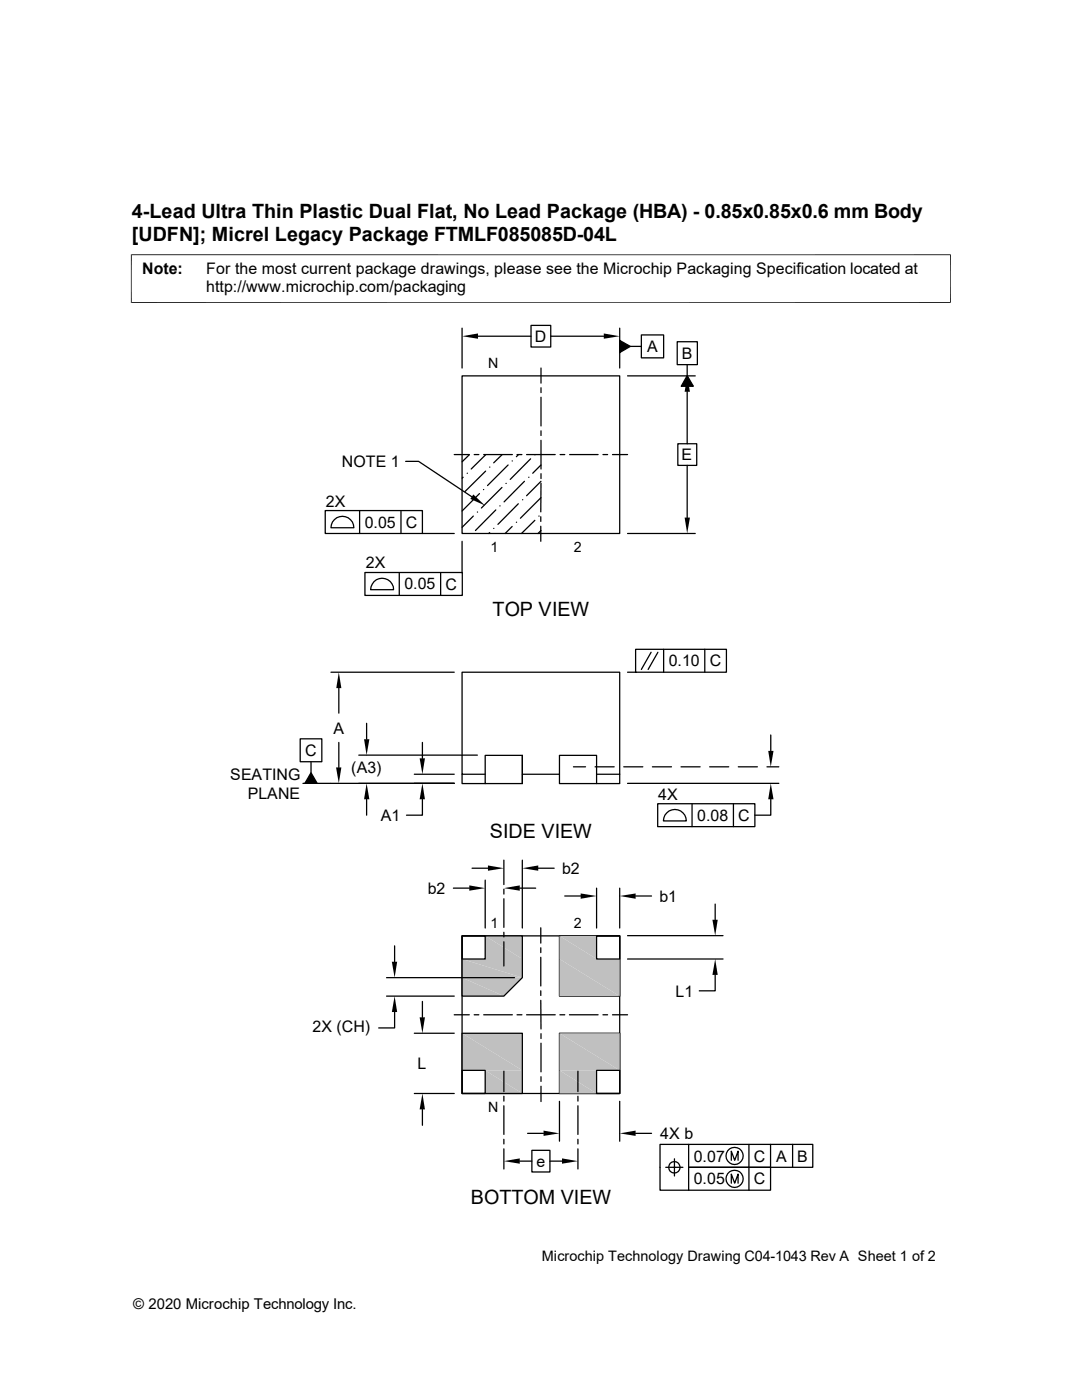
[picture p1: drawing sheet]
<svg xmlns="http://www.w3.org/2000/svg" width="216mm" height="279mm" viewBox="0 0 216 279" stroke-linecap="round" stroke-linejoin="round" font-family="sans-serif">
<g fill="none" stroke="#000" stroke-width=".25">
<path d="M92.2 75h31.5v31.5h-31.5zM92.4 95.3l-.2 .1M93.2 94.4h.1M93.6 90.8l-1.4 1.4M95.7 98.5l-3.5 3.5M96.5 97.7h.1M96.9 90.8l-2.9 2.8M96.9 94l-4.1 4.1M97.7 93.2h.1M100.2 90.8l-1.7 1.6M100.2 97.3l-4.1 4.1M101 96.5h.1"/>
<path d="M101.4 92.8l-4.1 4.1M102.2 92h.1M103.4 90.8l-.4 .3M104.3 99.7h.1M104.6 96.1l-4 4.1M105.5 95.3h.1M105.9 91.6l-4.1 4.1M106.7 90.8h.1M107.9 92.8l-1.6 1.6M107.9 96.1l-2.8 2.8M107.9 99.3l-4.1 4.1M94.4 103l-2.2 2.2"/>
<path d="M95.2 102.2h.1M97.7 106.3l-.2 .2M98.5 105.5h.1M98.9 101.8l-4 4.1M99.7 101h.1M102.2 105.1l-1.4 1.4M103 104.2h.1M103.4 100.5l-4 4.1M106.7 103.8l-2.6 2.7M107.5 103h.1M107.9 105.9l-.5 .6M92.2 154.5v1.9h12v-5.7h-7.4v5.7"/>
<path d="M96.8 154.5h-4.6v-20.3h31.5v20.3h-4.7M104.2 150.7v5.7M104.2 154.5h7.4M123.7 154.5v1.9h-12.1v-5.7h7.4v5.7M92.2 186.8h31.5v31.4h-31.5zM111.6 186.8h12.1v12h-12.1zM111.6 206.2h12.1v12h-12.1z"/>
</g>
<g fill="#c0c0c0">
<path d="M111.6 186.8l7.4 4.6h-7.4z"/>
<path d="M111.6 186.8h7.4v4.6z"/>
<path d="M96.8 186.8l7.4 4.6h-7.4z"/>
<path d="M96.8 186.8h7.4v4.6z"/>
<path d="M92.2 191.4l12 3.7h-12z"/>
<path d="M92.2 191.4h12v3.7z"/>
<path d="M111.6 191.4l12.1 7.4h-12.1z"/>
<path d="M111.6 191.4h12.1v7.4z"/>
<path d="M92.2 195.1l8.3 3.7h-8.3z"/>
<path d="M92.2 195.1h12l-3.7 3.7z"/>
<path d="M111.6 206.2l12.1 7.4h-12.1z"/>
<path d="M111.6 206.2h12.1v7.4z"/>
<path d="M92.2 206.2l12 7.4h-12z"/>
<path d="M92.2 206.2h12v7.4z"/>
<path d="M111.6 213.6l7.4 4.6h-7.4z"/>
<path d="M111.6 213.6h7.4v4.6z"/>
<path d="M96.8 213.6l7.4 4.6h-7.4z"/>
<path d="M96.8 213.6h7.4v4.6z"/>
</g>
<g fill="none" stroke="#000" stroke-width=".25">
<path d="M92.2 65.5v7.9M95.4 67.1h10.6M106 64.9h3.9v4.4h-3.9zM107.9 73.4v3.1M107.9 77.4v1M107.9 79.3v5.7M109.9 67.1h10.6M123.7 67.9l2.1 1.2-2.1 1.3zM123.7 65.5v7.9M125.2 75h13.5M125.8 69.1h2.2M128 66.8h4.4v4.6h-4.4z"/>
<path d="M135.1 68.2h4v4.6h-4zM137.1 75l1.2 2.1h-2.4zM137.1 72.8v2.2M137.1 78.2v10.4M80.9 92.1h2.6l10.6 7M90.6 90.7h3M94.6 90.7h.9M96.5 90.7h5.7M103.2 90.7h.9M105.1 90.7h5.7M107.9 86v.9M107.9 87.9v5.7"/>
<path d="M107.9 94.5v1M107.9 96.4v5.8M111.8 90.7h.9M113.7 90.7h5.6M120.3 90.7h.9M122.2 90.7h3M135.3 88.6h3.7v4.3h-3.7zM137.1 92.9v10.4M64.9 101.9h19.4v4.6h-19.4zM66.7 103.7a2.28 2.28 0 0 1 2.5-.5 2.28 2.28 0 0 1 1.4 2.1h-4.6l.3-1.1zM71.8 101.9v4.6M72.8 114.3h19.4v4.5h-19.4z"/>
<path d="M74.6 116.1a2.28 2.28 0 0 1 2.5-.5 2.28 2.28 0 0 1 1.4 2.1h-4.5v-.6zM79.7 114.3v4.5M80 101.9v4.6M84.3 106.5h6.3M87.9 114.3v4.5M92.2 108v6.3M107.9 103.1v1M107.9 105v3M125.2 106.5h13.5M66 134.2h24.6M67.6 137.3v5M125.2 134.2h19.7v-4.6h-18.1v4.6"/>
<path d="M129.9 130.2l-1.9 3.4M131.3 130.2l-2 3.4M132.4 129.6v4.6M140.6 129.6v4.6M59.9 147.4h4.3v4.6h-4.3zM60.5 156.3h30.1M62.1 154.2l1.2 2.1h-2.5zM62.1 152v2.2M67.6 148.2v5M71.6 150.7h23.6M73.2 144.4v3.1M73.2 159.5v3.2"/>
<path d="M82.7 154.5h7.9M84.3 159.5v3.2h-3.2M84.3 148.2v3.1M114.4 153h2.4M118.7 153h3.9M124.5 153h3.8M125.2 156.3h30.2M130.2 153h3.8M135.9 153h3.8M141.6 153h3.8M147.3 153h3.8M153 153h2.4"/>
<path d="M153.8 159.5v3.2h-3.2M153.8 146.7v3.2M90.5 177.2h3.1M94.2 173.3h3.2M96.8 175.6v9.6M100.5 171.7v4.8M100.5 177.5v.9M100.5 179.4v5.7M103.7 177.2h3.2M104.2 171.7v13.5M107.4 173.3h3.2M112.7 178.8h3.2"/>
<path d="M119 177.2v8M123.7 177.2v8M126.8 178.8h3.2M131.2 160.4h19.4v4.6h-19.4zM133.1 162.2a2.28 2.28 0 0 1 2.4-.5 2.28 2.28 0 0 1 1.4 2.1h-4.5l.3-1.1zM138.1 160.4v4.6M146.3 160.4v4.6M77.1 195.1h25.6M77.1 198.8h13.5M78.7 188.8v3.1M84.3 199.9v3.1M92.2 186.8h12v8.3l-3.7 3.7h-8.3z"/>
<path d="M92.2 186.8h4.6v4.6h-4.6zM100.5 186.1v.9M100.5 188v4.8M107.9 199.6v5.8M107.9 185.2v3M107.9 189.1v1M107.9 191.1v5.7M107.9 197.7v1M119 186.8h4.7v4.6h-4.7zM125.2 186.7h19.1M125.2 191.4h19.1M142.7 194.6v3.1h-3.2"/>
<path d="M142.7 180.4v3.2M78.7 202v3.1h-3.1M82.7 206.2h7.9M82.7 218.2h7.9M90.6 202.5h3M92.2 206.2h12v12h-12zM92.2 213.6h4.6v4.6h-4.6zM94.6 202.5h.9M96.5 202.5h5.7M100.5 213.8v4M100.5 218.8v1M103.2 202.5h.9"/>
<path d="M105.1 202.5h5.7M107.9 206.3v1M107.9 208.2v5.7M107.9 214.9v.9M107.9 216.8v3M111.6 219.8v8M111.7 202.5h1M113.6 202.5h5.7M115.3 213.8v4M115.3 218.8v1M119 213.6h4.7v4.6h-4.7zM120.3 202.5h.9"/>
<path d="M122.2 202.5h3M123.7 219.8v8M84.3 221.4v3.2M100.5 220.7v5.7M100.5 227.4v.9M100.5 229.3v4M103.7 231.7h2.4M105.3 226.2h3.2M106.1 229.6h3.6v4.3h-3.6zM109.7 231.7h2.4M115.3 220.7v5.7M115.3 227.4v.9"/>
<path d="M115.3 229.3v4M126.8 226.2h3.2M132.8 233h3.5M134.6 231.3v3.4M137.4 228.4v4.6h16.4v4.5h-22.1v-9.1h30.5v4.6h-24.8v4.5M145.9 231.6v-1.9l.7 1.9 .7-1.9v1.9M145.9 236.1v-1.8l.7 1.8 .7-1.8v1.8M149.4 228.4v9.1M153.8 228.4v4.6M158.2 228.4v4.6"/>
<circle cx="134.6" cy="233" r="1.16"/>
<circle cx="146.6" cy="230.7" r="1.71"/>
<circle cx="146.6" cy="235.3" r="1.71"/>
</g>
<g fill="#000">
<path d="M92.2 67.1l3.2-.6v1.1zM120.5 66.5l3.2 .6-3.2 .5zM123.7 67.9l2.1 1.2-2.1 1.3zM137.1 75l.6 3.2h-1.1zM137.1 75l1.2 2.1h-2.4zM94.4 98.7l2.4 2.2-2.9-1.3zM136.6 103.3h1.1l-.6 3.2zM67.6 134.2l.5 3.1h-1zM62.1 154.2l1.2 2.1h-2.5zM67.1 153.2h1l-.5 3.1zM73.2 156.3l.5 3.2h-1.1zM72.6 147.5h1.1l-.5 3.2z"/>
<path d="M83.7 151.3h1.1l-.5 3.2zM84.3 156.3l.5 3.2h-1.1zM153.3 149.9h1l-.5 3.1zM153.8 156.3l.5 3.2h-1zM93.6 176.7l3.2 .5-3.2 .6zM97.4 172.7l3.1 .6-3.1 .5zM100.5 177.2l3.2-.5v1.1zM104.2 173.3l3.2-.6v1.1zM115.9 178.3l3.1 .5-3.1 .6zM123.7 178.8l3.1-.5v1.1zM78.2 191.9h1l-.5 3.2zM142.2 183.6h1l-.5 3.1z"/>
<path d="M142.7 191.4l.5 3.2h-1zM78.7 198.8l.5 3.2h-1zM83.7 203h1.1l-.5 3.2zM84.3 218.2l.5 3.2h-1.1zM100.5 231.7l3.2-.5v1zM108.5 225.6l3.1 .6-3.1 .5zM112.1 231.2l3.2 .5-3.2 .5zM123.7 226.2l3.1-.6v1.1z"/>
</g>
<path d="M26.1 50.8h163.6M26.2 50.8v9.7M189.7 50.8v9.7M26.1 60.4h163.6" fill="none" stroke="#000" stroke-width=".2"/>
<g font-size="3.9">
<text x="26.3" y="43.5">4-Lead Ultra Thin Plastic Dual Flat, No Lead Package (HBA) - 0.85x0.85x0.6 mm Body</text>
<text x="26.3" y="48">[UDFN]; Micrel Legacy Package FTMLF085085D-04L</text>
<text x="98.3" y="123">TOP VIEW</text>
<text x="97.7" y="167.3">SIDE VIEW</text>
<text x="93.9" y="240.3">BOTTOM VIEW</text>
</g>
<g font-size="3.2">
<text x="28.4" y="54.6">Note:</text>
<text x="41.1" y="54.6">For the most current package drawings, please see the Microchip Packaging Specification located at</text>
<text x="41.1" y="58.3">http://www.microchip.com/packaging</text>
<text x="106.7" y="68.2">D</text>
<text x="129.1" y="70.3">A</text>
<text x="136.1" y="71.6">B</text>
<text x="68.2" y="93.2">NOTE 1</text>
<text x="136" y="91.9">E</text>
<text x="65" y="101.1">2X</text>
<text x="72.8" y="105.3">0.05</text>
<text x="81" y="105.3">C</text>
<text x="73" y="113.5">2X</text>
<text x="80.7" y="117.6">0.05</text>
<text x="88.9" y="117.7">C</text>
<text x="133.4" y="133">0.10</text>
<text x="141.6" y="133">C</text>
<text x="66.5" y="146.4">A</text>
<text x="45.9" y="155.7">SEATING</text>
<text x="60.9" y="150.9">C</text>
<text x="70.1" y="154.3">(A3)</text>
<text x="49.4" y="159.5">PLANE</text>
<text x="131.4" y="159.6">4X</text>
<text x="76" y="163.8">A1</text>
<text x="139.1" y="163.8">0.08</text>
<text x="147.3" y="163.8">C</text>
<text x="85.3" y="178.4">b2</text>
<text x="112.1" y="174.4">b2</text>
<text x="131.6" y="180">b1</text>
<text x="134.8" y="198.9">L1</text>
<text x="62.4" y="206">2X (CH)</text>
<text x="83.3" y="213.4">L</text>
<text x="131.7" y="227.3">4X b</text>
<text x="107.1" y="232.8">e</text>
<text x="138.4" y="231.8">0.07</text>
<text x="150.4" y="231.8">C</text>
<text x="154.9" y="231.8">A</text>
<text x="159" y="231.8">B</text>
<text x="138.4" y="236.4">0.05</text>
<text x="150.4" y="236.4">C</text>
</g>
<text font-size="3" x="26.6" y="261.3">© 2020 Microchip Technology Inc.</text>
<text font-size="2.9" x="108.1" y="251.6">Microchip Technology Drawing C04-1043 Rev A Sheet 1 of 2</text>
<g font-size="2.8">
<text x="97.4" y="73.4">N</text>
<text x="97.9" y="110.2">1</text>
<text x="114.5" y="110.2">2</text>
<text x="97.9" y="185.2">1</text>
<text x="114.5" y="185.2">2</text>
<text x="97.4" y="221.9">N</text>
</g>
</svg>
